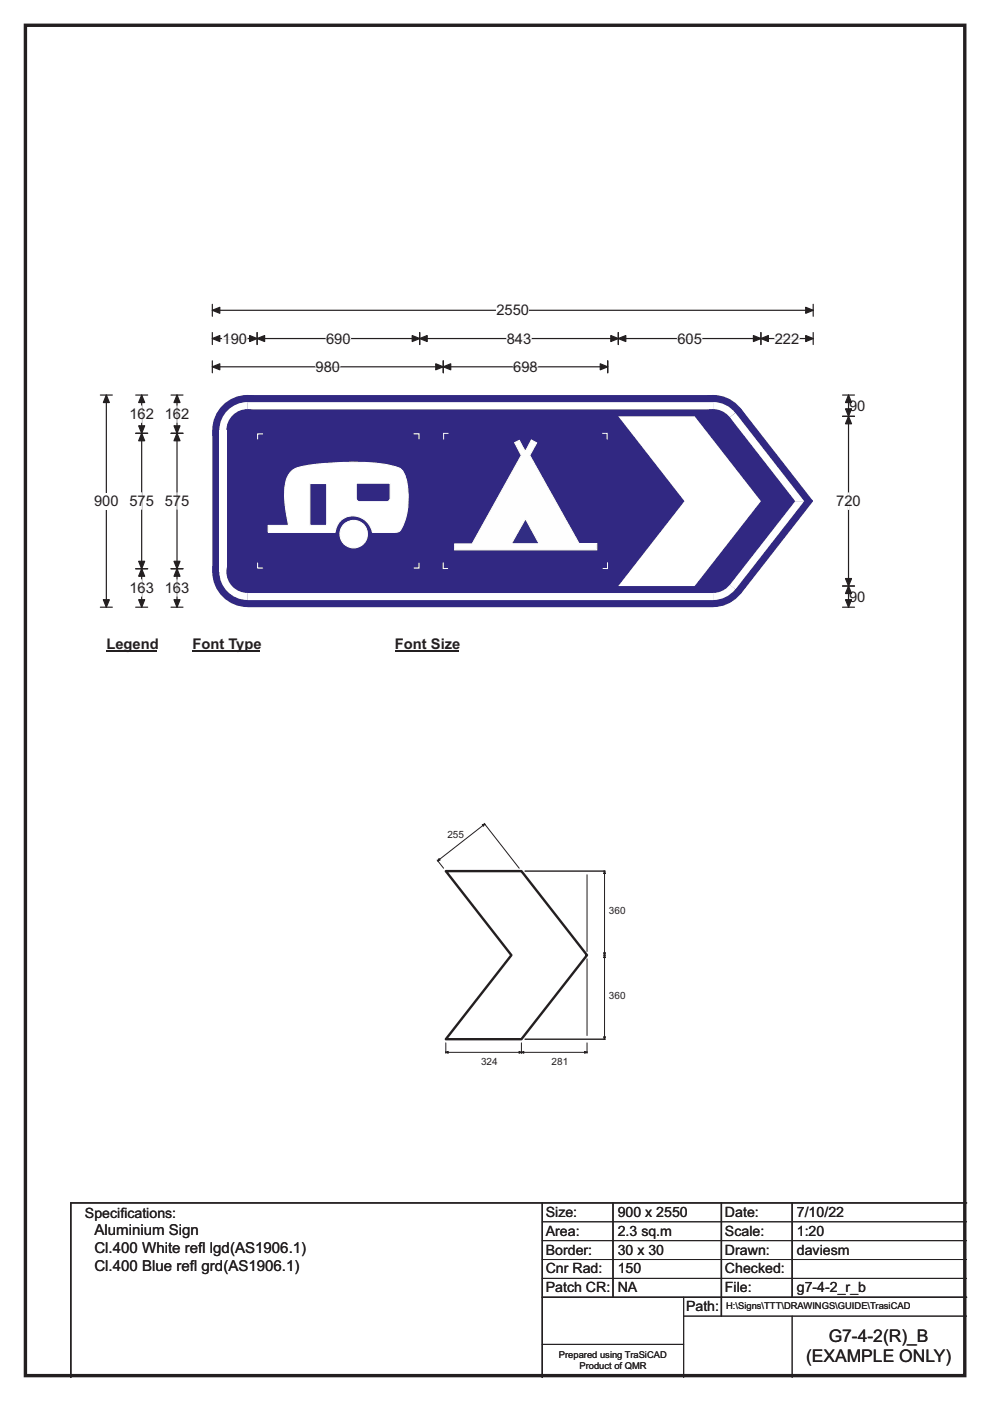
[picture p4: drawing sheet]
<svg xmlns="http://www.w3.org/2000/svg" width="210mm" height="297mm" viewBox="0 0 210 297" stroke-linecap="round" stroke-linejoin="round" font-family="sans-serif">
<path d="M5.4 5.4h199.2v286.3h-199.2z" fill="none" stroke="#231f20" stroke-width=".72"/>
<path d="M45 65.8h127.5M45 64.5v2.6M172.5 64.5v2.6" fill="none" stroke="#231f20" stroke-width=".25"/>
<g fill="#231f20" stroke="#231f20" stroke-width=".25">
<path d="M45 65.8l1.6-.6v1.2z" fill-rule="evenodd"/>
<path d="M170.9 65.2l1.6 .6-1.6 .6z" fill-rule="evenodd"/>
</g>
<path d="M105.3 64.1h6.9v3.4h-6.9z" fill="#fff"/>
<g fill="none" stroke="#231f20" stroke-width=".25">
<path d="M45 71.8h127.5M45 70.5v2.5M45 76.5v2.5M45 77.8h83.9M54.5 70.5v2.5M89 70.5v2.5M94 76.5v2.5M128.9 76.5v2.5M131.1 70.5v2.5M161.4 70.5v2.5M172.5 70.5v2.5M21.3 83.8h2.5"/>
<path d="M22.6 83.8v44.9M21.3 128.7h2.5"/>
</g>
<g fill="#231f20" stroke="#231f20" stroke-width=".25">
<path d="M54.5 71.8l1.6-.7v1.3z" fill-rule="evenodd"/>
<path d="M87.4 71.1l1.6 .7-1.6 .6z" fill-rule="evenodd"/>
<path d="M45 71.8l1.6-.7v1.3z" fill-rule="evenodd"/>
<path d="M53 71.1l1.5 .7-1.5 .6z" fill-rule="evenodd"/>
<path d="M89 71.8l1.6-.7v1.3z" fill-rule="evenodd"/>
<path d="M129.6 71.1l1.5 .7-1.5 .6z" fill-rule="evenodd"/>
<path d="M131.1 71.8l1.6-.7v1.3z" fill-rule="evenodd"/>
<path d="M159.8 71.1l1.6 .7-1.6 .6z" fill-rule="evenodd"/>
<path d="M161.4 71.8l1.6-.7v1.3z" fill-rule="evenodd"/>
<path d="M170.9 71.1l1.6 .7-1.6 .6z" fill-rule="evenodd"/>
<path d="M94 77.8l1.6-.7v1.3z" fill-rule="evenodd"/>
<path d="M127.3 77.1l1.6 .7-1.6 .6z" fill-rule="evenodd"/>
<path d="M45 77.8l1.6-.7v1.3z" fill-rule="evenodd"/>
<path d="M92.4 77.1l1.6 .7-1.6 .6z" fill-rule="evenodd"/>
<path d="M22.6 83.8l.6 1.5h-1.3z" fill-rule="evenodd"/>
<path d="M21.9 127.2h1.3l-.6 1.5z" fill-rule="evenodd"/>
</g>
<path d="M47.2 71.8h5.2M66.9 77.8h5.2M69.2 71.8h5.2M107.5 71.8h5.2M108.9 77.8h5.2M143.7 71.8h5.2M164.3 71.8h5.2" fill="none" stroke="#fff" stroke-width=".25"/>
<path d="M20 104.5h5.2v3.5h-5.2z" fill="#fff"/>
<g fill="none" stroke="#231f20" stroke-width=".25">
<path d="M28.8 91.9h2.5M28.8 83.8h2.5M30 83.8v44.9M36.3 91.9h2.5M36.3 83.8h2.5M37.5 83.8v44.9M178.7 83.8h2.5M178.7 88.3h2.5M180 83.8v44.9M28.8 120.6h2.5M28.8 128.7h2.5M36.3 120.6h2.5"/>
<path d="M36.3 128.7h2.5M178.7 128.7h2.5M178.7 124.3h2.5"/>
</g>
<g fill="#231f20" stroke="#231f20" stroke-width=".25">
<path d="M30 91.9l.7 1.6h-1.3z" fill-rule="evenodd"/>
<path d="M29.4 119h1.3l-.7 1.6z" fill-rule="evenodd"/>
<path d="M30 83.8l.7 1.5h-1.3z" fill-rule="evenodd"/>
<path d="M29.4 90.3h1.3l-.7 1.6z" fill-rule="evenodd"/>
<path d="M30 120.6l.7 1.6h-1.3z" fill-rule="evenodd"/>
<path d="M29.4 127.2h1.3l-.7 1.5z" fill-rule="evenodd"/>
<path d="M37.5 91.9l.7 1.6h-1.3z" fill-rule="evenodd"/>
<path d="M36.9 119h1.3l-.7 1.6z" fill-rule="evenodd"/>
<path d="M37.5 83.8l.7 1.5h-1.3z" fill-rule="evenodd"/>
<path d="M36.9 90.3h1.3l-.7 1.6z" fill-rule="evenodd"/>
<path d="M37.5 120.6l.7 1.6h-1.3z" fill-rule="evenodd"/>
<path d="M36.9 127.2h1.3l-.7 1.5z" fill-rule="evenodd"/>
<path d="M180 88.3l.6 1.6h-1.3z" fill-rule="evenodd"/>
<path d="M179.3 122.7h1.3l-.6 1.6z" fill-rule="evenodd"/>
<path d="M180 83.8l.6 1.5h-1.3z" fill-rule="evenodd"/>
<path d="M179.3 86.7h1.3l-.6 1.6z" fill-rule="evenodd"/>
<path d="M180 124.3l.6 1.5h-1.3z" fill-rule="evenodd"/>
<path d="M179.3 127.2h1.3l-.6 1.5z" fill-rule="evenodd"/>
</g>
<path d="M30 86.1v3.5M37.5 86.1v3.5M30 104.5v3.5M37.5 104.5v3.5M180 104.5v3.5M30 122.9v3.5M37.5 122.9v3.5" fill="none" stroke="#fff" stroke-width=".25"/>
<path d="M22.6 134.7h10.7v3.5h-10.7z" fill="#fff"/>
<path d="M22.6 138h10.7" fill="none" stroke="#231f20" stroke-width=".32"/>
<path d="M40.8 134.7h14.4v3.5h-14.4z" fill="#fff"/>
<path d="M40.8 138h14.4" fill="none" stroke="#231f20" stroke-width=".32"/>
<path d="M83.8 134.7h13.4v3.5h-13.4z" fill="#fff"/>
<path d="M83.8 138h13.4" fill="none" stroke="#231f20" stroke-width=".32"/>
<g fill="#fff">
<path d="M22.6 166h.8v3.5h-.8z"/>
<path d="M40.8 166h35.5v3.5h-35.5z"/>
<path d="M83.8 166h5.2v3.5h-5.2z"/>
</g>
<g fill="#312882">
<path d="M45 91.3l7.5-7.5h98.8l5.9 2.8 15.2 19.5v.3l-15.2 19.5-5.9 2.8h-98.8l-7.5-7.5z" fill-rule="evenodd"/>
<path d="M172 106.1l.3-.1v.4h-.3z" fill-rule="evenodd"/>
<circle cx="52.5" cy="91.2" r="7.5"/>
<circle cx="52.5" cy="121.2" r="7.5"/>
<circle cx="151.3" cy="121.2" r="7.5"/>
<circle cx="151.3" cy="91.2" r="7.5"/>
</g>
<g fill="#fff">
<path d="M52.5 85.3v1.5h98.8v-1.5zM52.5 86.8h98.8z" fill-rule="evenodd"/>
<path d="M48.3 87a6 6 0 0 1 4.2-1.8v6.1l-6-.1a6 6 0 0 1 1.8-4.2z" fill-rule="evenodd"/>
</g>
<circle cx="52.5" cy="91.2" r="4.5" fill="#312882"/>
<path d="M46.5 91.2h1.5v30.1h-1.5z" fill="#fff"/>
<path d="M46.5 121.1l6 .1v6a6 6 0 0 1-6-6.1z" fill-rule="evenodd" fill="#fff"/>
<circle cx="52.5" cy="121.2" r="4.5" fill="#312882"/>
<g fill="#fff">
<path d="M52.5 125.7v1.5h98.8v-1.5zM52.5 125.7h98.8z" fill-rule="evenodd"/>
<path d="M151.2 121.2l4.8 3.7a6 6 0 0 1-4.8 2.3z" fill-rule="evenodd"/>
</g>
<circle cx="151.2" cy="121.2" r="4.5" fill="#312882"/>
<g fill="#fff">
<path d="M168.7 106.3h1.9l-14.6 18.6-1.2-.9z" fill-rule="evenodd"/>
<path d="M154.8 88.5l1.2-1 14.6 18.8h-1.9z" fill-rule="evenodd"/>
<path d="M151.2 85.2a5.9 5.9 0 0 1 4.7 2.3l-4.7 3.8z" fill-rule="evenodd"/>
</g>
<circle cx="151.2" cy="91.2" r="4.5" fill="#312882"/>
<g fill="#fff">
<path d="M131.1 88.3h16.2l14.1 18-14.1 18h-16.2l14.1-18z" fill-rule="evenodd"/>
<path d="M72.1 113.2a2.92 2.92 0 0 0 5.8 0 2.92 2.92 0 0 0-5.8 0zM61.8 99.9a8.4 8.4 0 0 0-1.4 6.6l.8 4.9h-4.3v1.5h14.2a3.9 3.9 0 0 1 3.2-3.5 3.9 3.9 0 0 1 4.2 2.1l.5 1.4h4.9a1.61 1.61 0 0 0 1.5-1.4 15.2 15.2 0 0 0 .2-11.4l-.6-.7a20.1 20.1 0 0 0-8.3-1.4 50.5 50.5 0 0 0-13.9 1.3zM65.7 102.5h3.6v8.9h-3.6zM75.6 102.4v3.3l.1 .4 .3 .2 6.1 .1 .4-.2 .2-.3 .1-3.5z" fill-rule="evenodd"/>
</g>
<g fill="none" stroke="#fff" stroke-width=".23">
<path d="M55.7 92h-1.1v1.1M61.8 99.9a7.7 7.7 0 0 1 4.3-1.3 60.3 60.3 0 0 1 16.5 0l2.4 .9a6.3 6.3 0 0 1 1.5 4.2 13.1 13.1 0 0 1-1.6 8.8l-.3 .2-.8 .2h-4.8a4 4 0 0 0-3.3-3.4 4 4 0 0 0-4.2 2l-.4 1.4h-14.2v-1.5h4.3l-.2-1.3a19.9 19.9 0 0 1-.3-8.3l.3-.8zM87.8 92h1.1v1M54.6 119.4v1h1.1M65.7 102.5h3.6v8.9h-3.6zM75.6 102.4h7.2l-.1 3.5-.2 .3-.4 .2-6.1-.1-.3-.2-.1-.4zM88.9 119.4v1h-1.1"/>
<circle cx="75" cy="113.2" r="2.92"/>
</g>
<path d="M109.1 93.9l1-.5 1.3 2.3 1.3-2.4 1.1 .6-1.4 2.6 10.4 18.7h3.8v1.4h-30.2v-1.3h3.7l10.5-18.8z" fill-rule="evenodd" fill="#fefefe" stroke="#fefefe" stroke-width=".21"/>
<path d="M111.5 110l2.8 5.3h-5.8z" fill-rule="evenodd" fill="#2c2d81" stroke="#fefefe" stroke-width=".21"/>
<path d="M95.1 91.9h-1v1.3M127.8 91.9h1v1.3M94 119.2v1.3h1M128.9 119.2v1.3h-1.1" fill="none" stroke="#fefefe" stroke-width=".21"/>
<path d="M111.4 184.7h16.8M111.4 220.3h16.8M115 255v37M130 255v20M153 255v24M168 255v20M205 255h-190v37M115 275h90" fill="none" stroke="#231f20" stroke-width=".3"/>
<g fill="none" stroke="#231f20" stroke-width=".21">
<path d="M102.7 174.6l.2 .3M92.7 182.3l.3 .4M94.1 184.1l-1.3-1.6 10-7.8 7.3 9.4M124.5 185.5v16.2M128 184.7h.4M128.2 184.7v35.6M124.5 203.3v16.3M128 202.5h.4M94.6 221.1v2.2M94.6 223.1h29.9M110.6 221.1v2.2M124.5 221.1v2.2"/>
<path d="M128 220.3h.4M115 259h90M115 263h90M115 267h90M115 271h90M145 279h60M145 275v17M168 279v13M115 285h30"/>
</g>
<g fill="#231f20" stroke="#231f20" stroke-width=".21">
<path d="M128.2 184.7l.2 .5h-.4z" fill-rule="evenodd"/>
<path d="M128 202h.4l-.2 .5z" fill-rule="evenodd"/>
<path d="M128.2 202.5l.2 .5h-.4z" fill-rule="evenodd"/>
<path d="M128 219.8h.4l-.2 .5z" fill-rule="evenodd"/>
<path d="M94.6 223.1l.5-.2v.4z" fill-rule="evenodd"/>
<path d="M110.1 222.9l.5 .2-.5 .2z" fill-rule="evenodd"/>
<path d="M110.6 223.1l.5-.2v.4z" fill-rule="evenodd"/>
<path d="M124 222.9l.5 .2-.5 .2z" fill-rule="evenodd"/>
<path d="M102.3 174.9l.5-.2-.3 .5z" fill-rule="evenodd"/>
<path d="M93.1 182l.3 .3-.6 .2z" fill-rule="evenodd"/>
</g>
<path d="M94.6 184.7h16l13.9 17.8-13.9 17.8h-16l13.9-17.8z" fill="none" stroke="#231f20" stroke-width=".51"/>
<g font-size="3.7" fill="#231f20">
<text x="175.8" y="284.4">G7-4-2(R)_B</text>
<text x="171" y="288.9">(EXAMPLE ONLY)</text>
</g>
<g font-size="3.2" fill="#231f20">
<text x="20" y="261.9">Aluminium Sign</text>
<text x="20" y="265.8">Cl.400 White ref</text>
<text x="20" y="269.6">Cl.400 Blue ref</text>
<text x="40.3" y="269.6">l grd(AS1906.1)</text>
<text x="42" y="265.8">l lgd(AS1906.1)</text>
</g>
<g font-size="3.1" fill="#231f20">
<text x="105.3" y="66.8">2550</text>
<text x="47.2" y="72.8">190</text>
<text x="69.2" y="72.8">690</text>
<text x="107.5" y="72.8">843</text>
<text x="143.7" y="72.8">605</text>
<text x="164.3" y="72.8">222</text>
<text x="66.9" y="78.8">980</text>
<text x="108.9" y="78.8">698</text>
<text x="27.4" y="88.9">162</text>
<text x="34.9" y="88.9">162</text>
<text x="180.1" y="87.1">90</text>
<text x="20" y="107.3">900</text>
<text x="27.4" y="107.3">575</text>
<text x="34.9" y="107.3">575</text>
<text x="177.4" y="107.3">720</text>
<text x="27.4" y="125.7">163</text>
<text x="34.9" y="125.7">163</text>
<text x="180.1" y="127.5">90</text>
<text x="22.6" y="137.5">Legend</text>
<text x="40.8" y="137.5">Font Type</text>
<text x="83.8" y="137.5">Font Size</text>
</g>
<g font-size="3" fill="#231f20">
<text x="115.8" y="258">Size:</text>
<text x="131" y="258">900 x 2550</text>
<text x="153.8" y="258">Date:</text>
<text x="169" y="258">7/10/22</text>
<text x="18" y="258.2">Specif</text>
<text x="25.5" y="258.2">ications:</text>
<text x="115.8" y="262">Area:</text>
<text x="131" y="262">2.3 sq.m</text>
<text x="153.8" y="262">Scale:</text>
<text x="169" y="262">1:20</text>
<text x="115.8" y="266">Border:</text>
<text x="115.8" y="270">Cnr Rad:</text>
<text x="131" y="266">30 x 30</text>
<text x="131" y="270">150</text>
<text x="153.8" y="266">Drawn:</text>
<text x="153.8" y="270">Checked:</text>
<text x="169" y="266">daviesm</text>
<text x="115.8" y="274">Patch CR:</text>
<text x="131" y="274">NA</text>
<text x="153.8" y="274">File:</text>
<text x="169" y="274">g7-4-2_r_b</text>
<text x="145.5" y="278">Path:</text>
</g>
<g font-size="2.1" fill="#231f20">
<text x="94.9" y="177.7">255</text>
<text x="129.2" y="193.9">360</text>
<text x="129.2" y="211.7">360</text>
<text x="102" y="225.7">324</text>
<text x="117" y="225.7">281</text>
</g>
<g font-size="2" fill="#231f20">
<text x="154" y="277.6">H:\Signs\TTT\DRAWINGS\GUIDE\TrasiCAD</text>
<text x="118.5" y="287.8">Prepared using TraSiCAD</text>
<text x="122.9" y="290.2">Product of QMR</text>
</g>
</svg>
